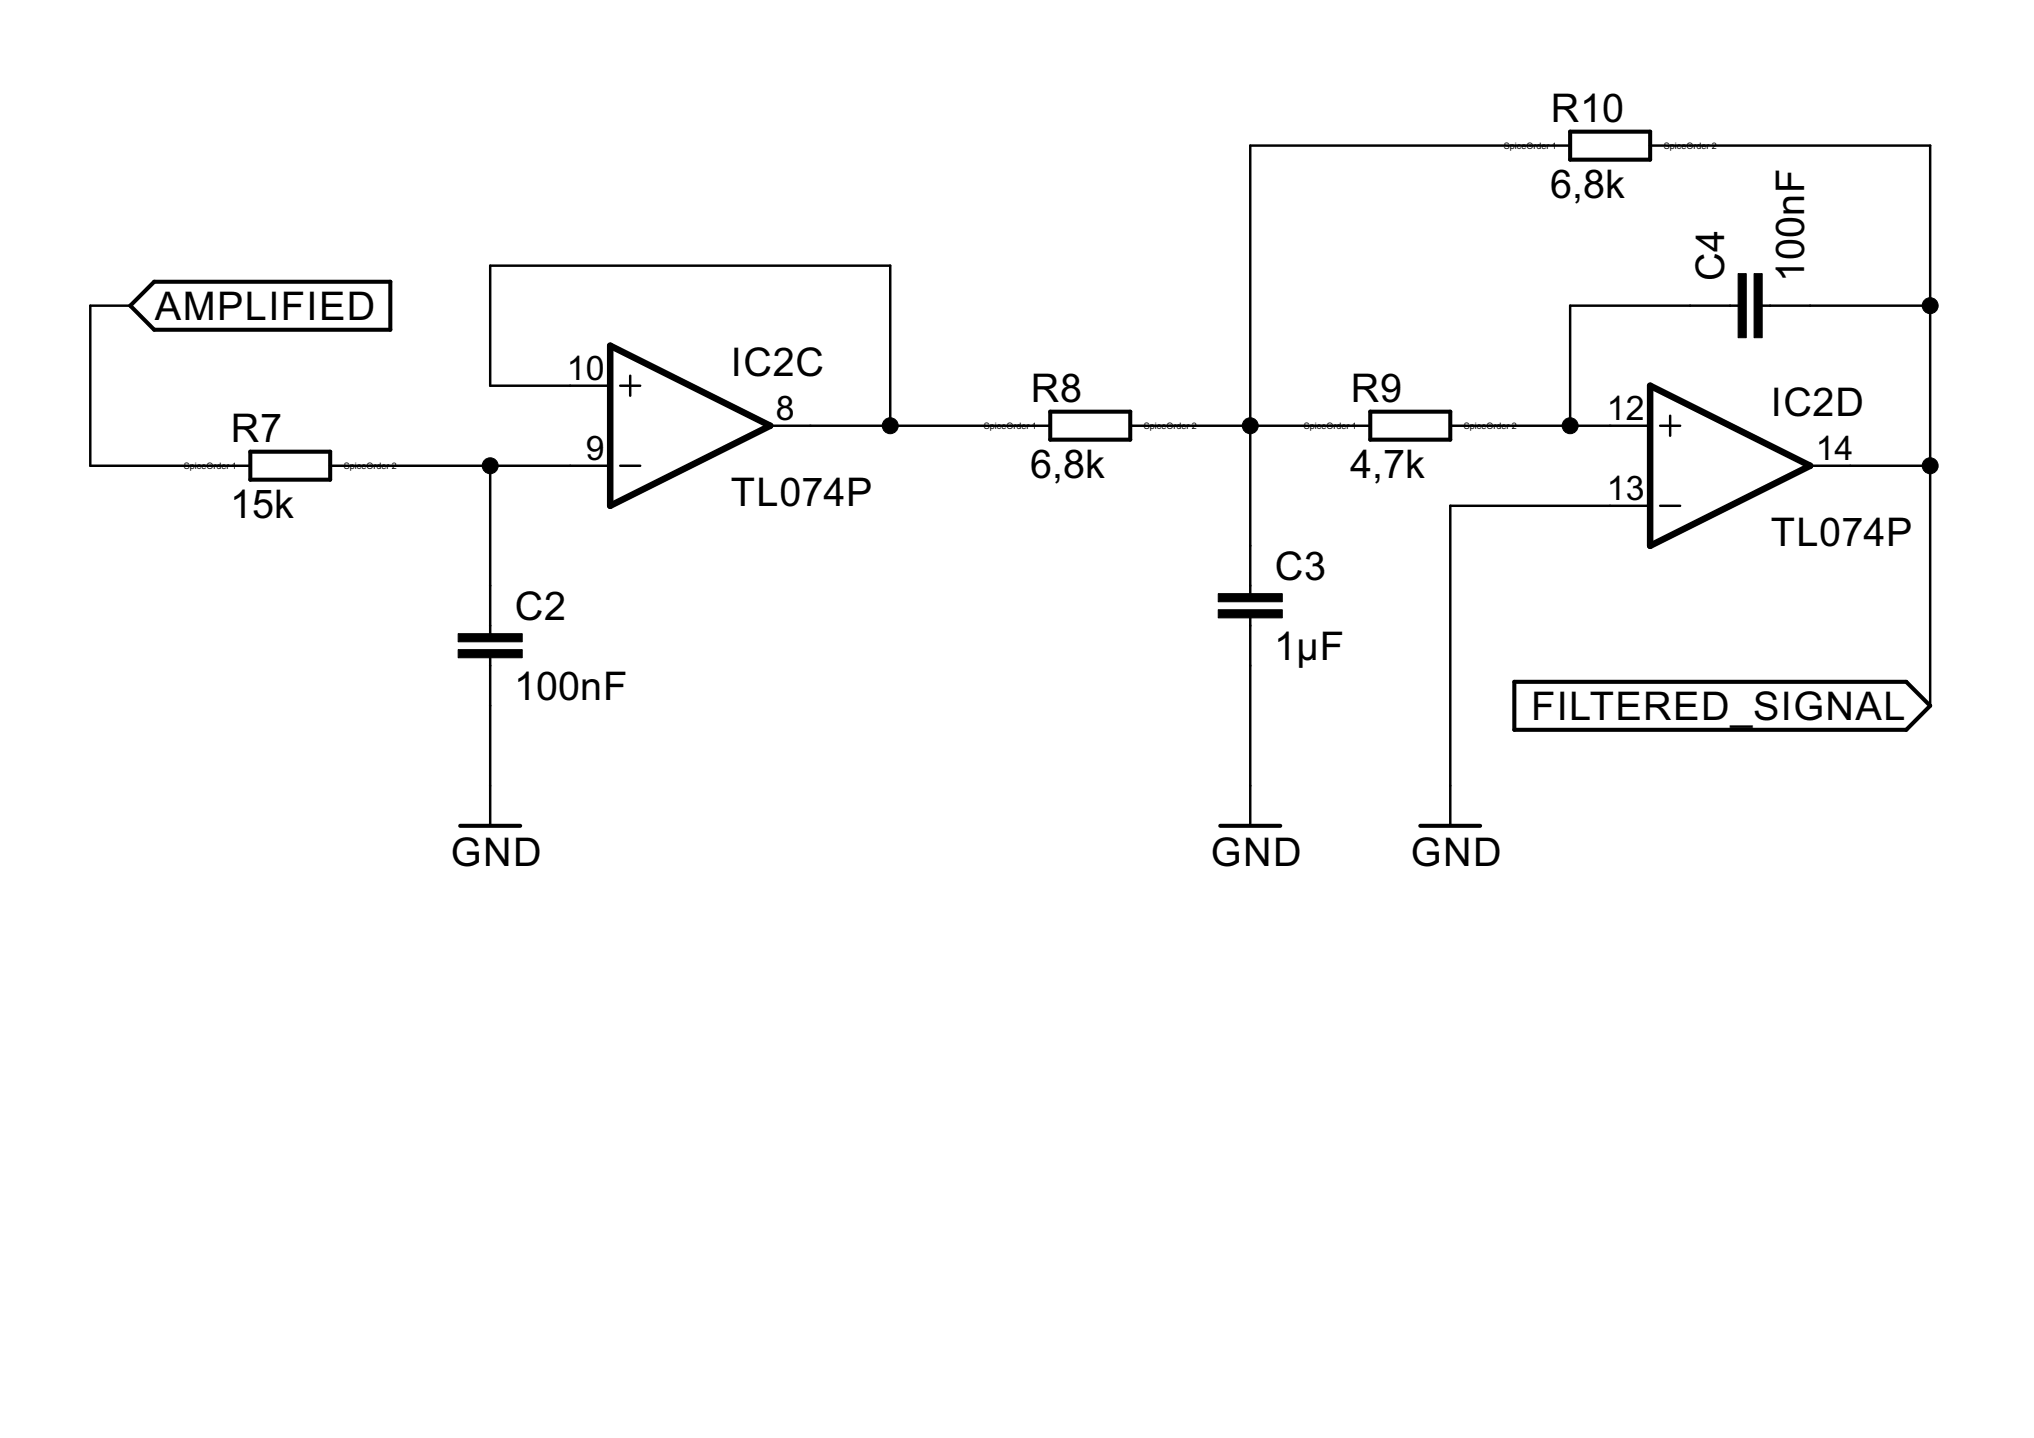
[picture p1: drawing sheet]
<svg xmlns="http://www.w3.org/2000/svg" width="297mm" height="210mm" viewBox="0 0 297 210" stroke-linecap="round" stroke-linejoin="round" font-family="sans-serif">
<path d="M229.3 19.2h11.7v4.1h-11.7zM19 44.6l3.5-3.5h34.5v7h-34.5zM36.6 65.9h11.6v4.1h-11.6zM153.4 60.1h11.7v4.1h-11.7zM200.1 60.1h11.7v4.1h-11.7zM221.1 99.5h57.3l3.5 3.5-3.5 3.5h-57.3zM67.2 120.5h8.8M178.2 120.5h8.8M207.4 120.5h8.8" fill="none" stroke="#000" stroke-width=".59"/>
<g fill="none" stroke="#000" stroke-width=".36">
<path d="M229.3 21.3h-46.7v65.4M241 21.3h40.9v81.7M19 44.6h-5.8v23.4h23.4M89.1 56.3h-17.5v-17.5h58.4v23.3M90.6 56.3h2.9M92 54.8v3M253.8 44.6h-24.5v17.5M257.3 44.6h24.6M48.2 68h40.9M71.6 68v24.5M90.6 68h2.9M112.5 62.1h40.9"/>
<path d="M165.1 62.1h35M211.8 62.1h29.2M241 73.8h-29.2v46.7M242.4 62.1h3M242.4 73.8h3M243.9 60.7v2.9M264.4 68h17.5M71.6 96v24.5M182.6 90.2v30.3"/>
</g>
<path d="M253.8 39.9h1.2v9.4h-1.2zM256.2 39.9h1.1v9.4h-1.1zM66.9 92.5h9.4v1.2h-9.4zM66.9 94.8h9.4v1.2h-9.4zM177.9 86.7h9.4v1.1h-9.4zM177.9 89h9.4v1.2h-9.4z" fill="#000" stroke="#000" stroke-width=".15"/>
<path d="M89.1 50.5l23.4 11.6-23.4 11.7zM241 56.3l23.4 11.7-23.4 11.7z" fill="none" stroke="#000" stroke-width=".95"/>
<g fill="#000" stroke="#000" stroke-width=".15">
<circle cx="281.9" cy="44.6" r="1.16"/>
<circle cx="71.6" cy="68" r="1.16"/>
<circle cx="130" cy="62.1" r="1.16"/>
<circle cx="182.6" cy="62.1" r="1.16"/>
<circle cx="229.3" cy="62.1" r="1.16"/>
<circle cx="281.9" cy="68" r="1.16"/>
</g>
<g font-size="6.5">
<text x="226.5" y="17.8">R10</text>
<text x="226.4" y="28.9">6,8k</text>
<text x="251.8" y="41" transform="rotate(-90 251.8 41)">C4</text>
<text x="263.5" y="41.1" transform="rotate(-90 263.5 41.1)">100nF</text>
<text x="22.6" y="46.7">AMPLIFIED</text>
<text x="106.7" y="54.8">IC2C</text>
<text x="150.6" y="58.7">R8</text>
<text x="197.3" y="58.7">R9</text>
<text x="33.7" y="64.5">R7</text>
<text x="258.6" y="60.7">IC2D</text>
<text x="150.5" y="69.7">6,8k</text>
<text x="197.2" y="69.7">4,7k</text>
<text x="33.6" y="75.6">15k</text>
<text x="106.7" y="73.8">TL074P</text>
<text x="258.6" y="79.7">TL074P</text>
<text x="186.2" y="84.6">C3</text>
<text x="75.2" y="90.5">C2</text>
<text x="186.1" y="96.3">1µF</text>
<text x="75.1" y="102.1">100nF</text>
<text x="223.6" y="105.1">FILTERED_SIGNAL</text>
<text x="65.9" y="126.4">GND</text>
<text x="176.8" y="126.4">GND</text>
<text x="206" y="126.4">GND</text>
</g>
<g font-size="5.5">
<text x="82.8" y="55.5">10</text>
<text x="113.3" y="61.3">8</text>
<text x="234.7" y="61.3">12</text>
<text x="85.5" y="67.2">9</text>
<text x="265.2" y="67.2">14</text>
<text x="234.7" y="73">13</text>
</g>
<g font-size="1.5">
<text x="219.6" y="21.7">SpiceOrder 1</text>
<text x="243" y="21.7">SpiceOrder 2</text>
<text x="143.7" y="62.6">SpiceOrder 1</text>
<text x="167" y="62.6">SpiceOrder 2</text>
<text x="190.4" y="62.6">SpiceOrder 1</text>
<text x="213.8" y="62.6">SpiceOrder 2</text>
<text x="26.9" y="68.4">SpiceOrder 1</text>
<text x="50.2" y="68.4">SpiceOrder 2</text>
</g>
</svg>
